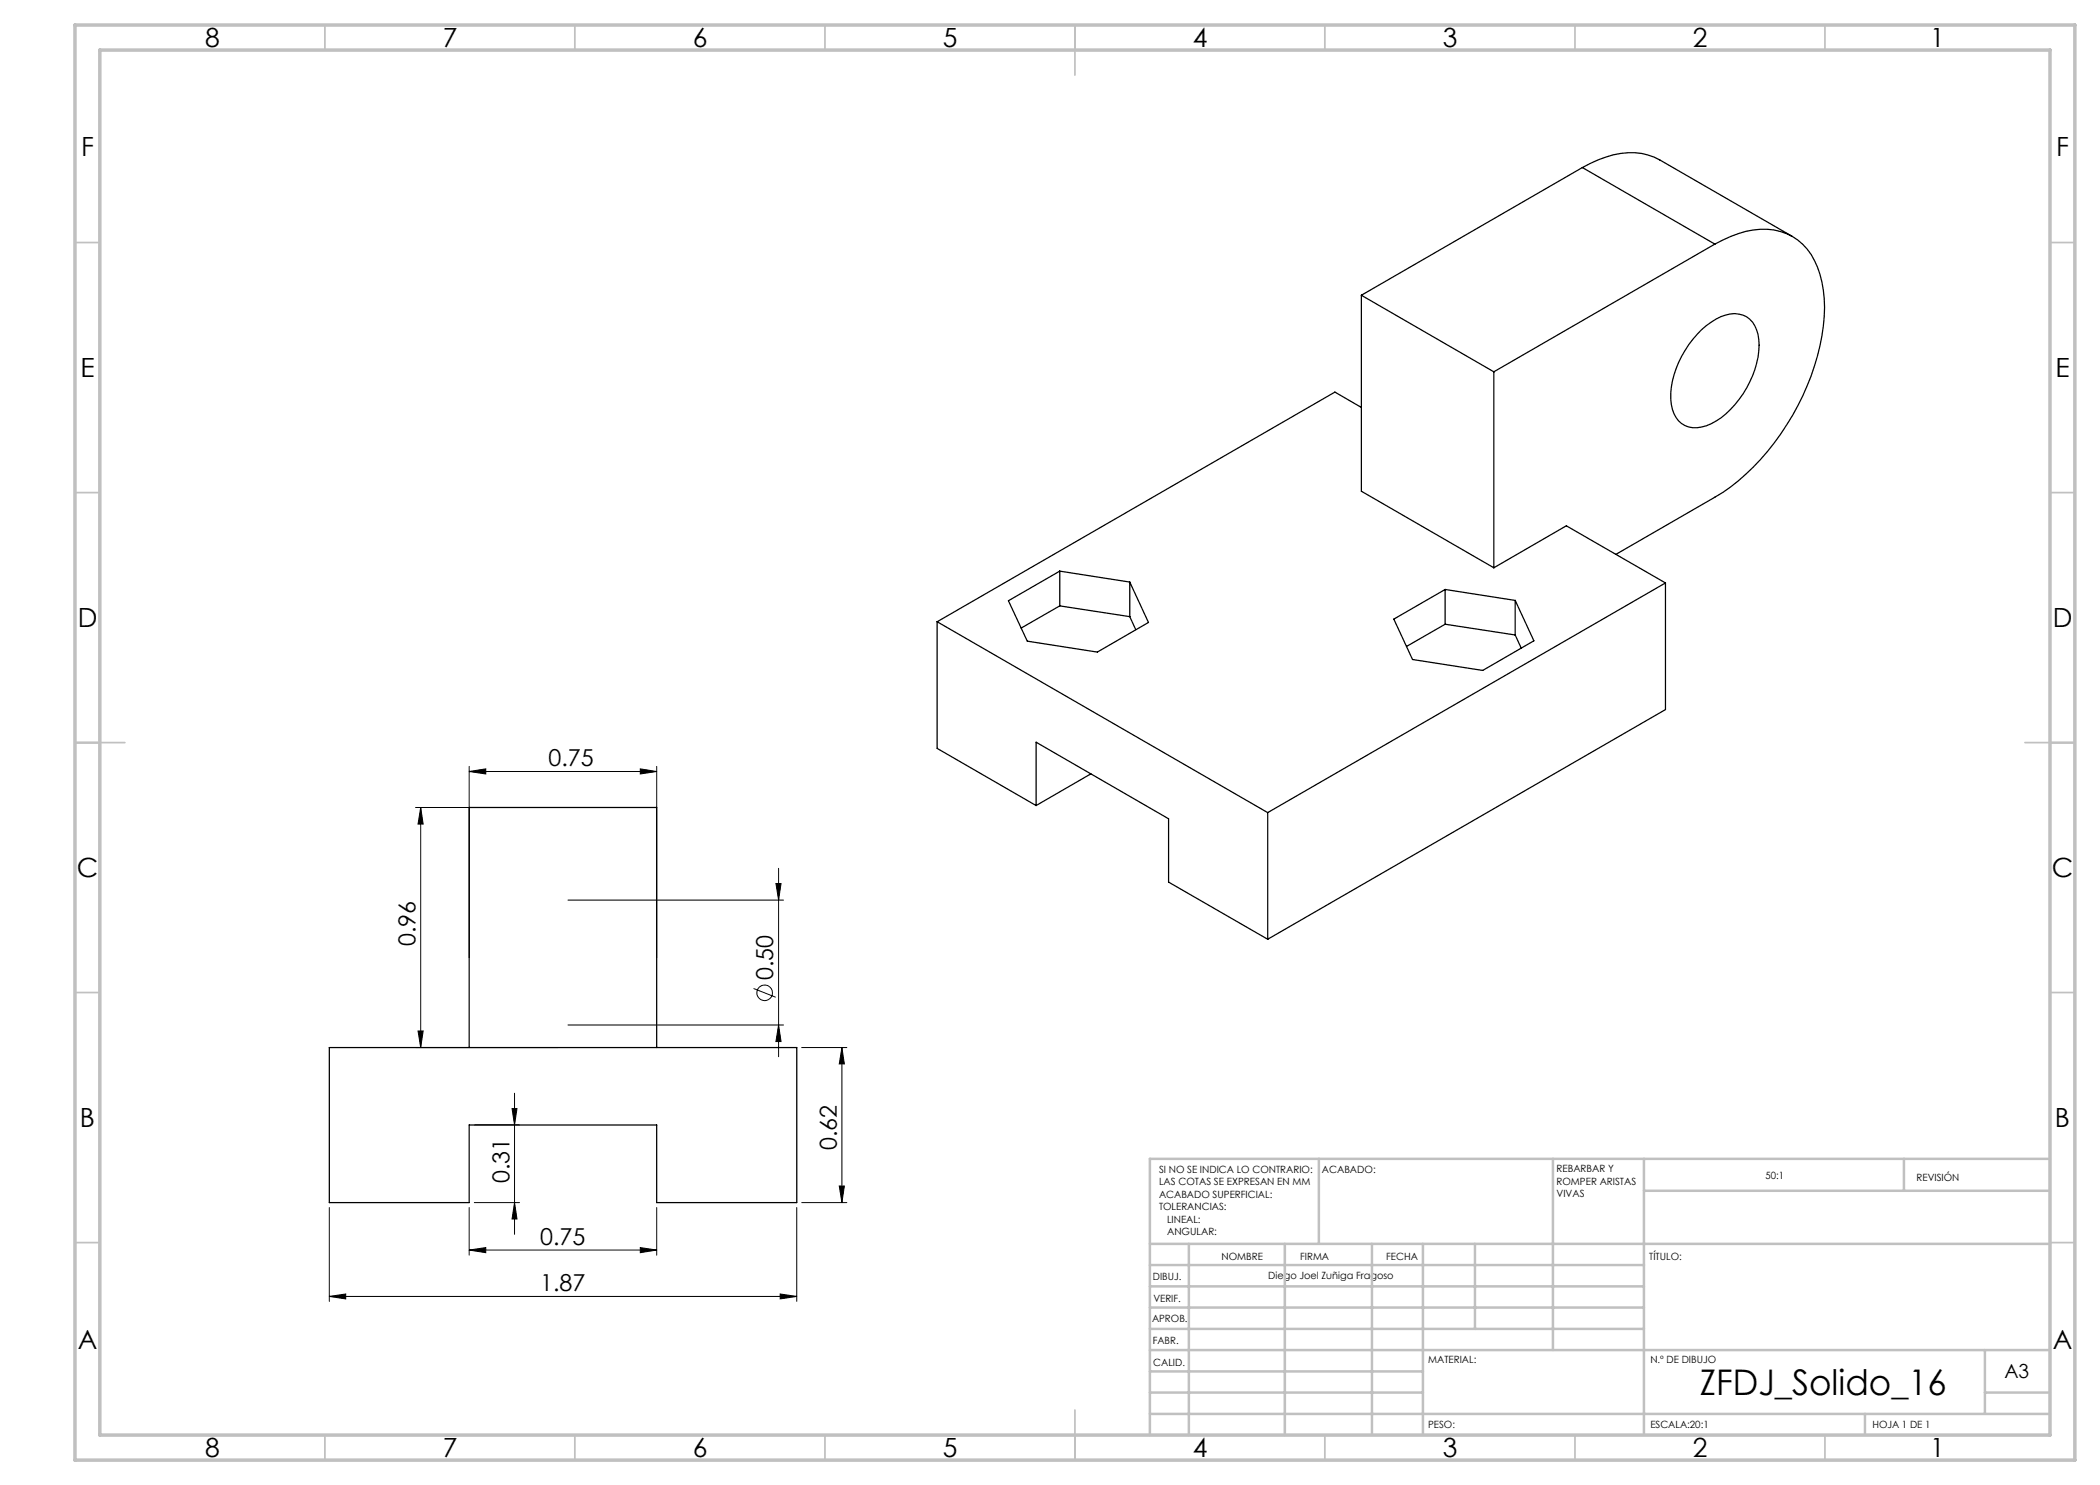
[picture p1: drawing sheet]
<svg xmlns="http://www.w3.org/2000/svg" width="420mm" height="297mm" viewBox="0 0 420 297" stroke-linecap="round" stroke-linejoin="round" font-family="sans-serif">
<g fill="none" stroke="#000" stroke-width=".25">
<path d="M316.5 33.5a18.2 18.2 0 0 1 11.8-2.8l2.5 .7 1.2 .6 26.5 15.3M316.5 33.5l26.5 15.3M316.5 33.5l-44.2 25.6M272.3 59.1v39.1l26.5 15.4M272.3 59.1l26.5 15.3M343 48.8a18.2 18.2 0 0 1 11.8-2.8 11.1 11.1 0 0 1 8.7 7.4 26.6 26.6 0 0 1 .5 15.7 50.1 50.1 0 0 1-19.4 29.4l-21.4 12.4M343 48.8l-44.2 25.6M298.8 74.4v39.2M340.3 65.9a10.8 10.8 0 0 1 6.7-3.2 4.8 4.8 0 0 1 4.6 4.2 17.3 17.3 0 0 1-3.8 13 13.4 13.4 0 0 1-7.5 5.5 4.7 4.7 0 0 1-5.8-3.6 15.8 15.8 0 0 1 2.5-11.7 20.8 20.8 0 0 1 3.3-4.2zM272.3 81.5l-5.3-3.1-79.6 46M211.9 114.2l-10.2 6 3.8 8 14 2.2 10.2-5.9-3.7-8.1M211.9 114.2l14.1 2.2"/>
<path d="M211.9 114.2v7M226 116.4v6.9M289 117.9l-10.2 5.9 3.7 8.1 14 2.2 10.3-5.9-3.8-8.1M289 117.9l14 2.2M289 117.9v6.9M298.8 113.6l14.5-8.4 19.8 11.4M333.1 116.6l-79.6 45.9M333.1 116.6v25.3l-79.6 46M187.4 124.4l66.1 38.1M187.4 124.4v25.3l19.8 11.4M211.9 121.2l-7.7 4.4M211.9 121.2l14.1 2.1"/>
<path d="M226 123.3l1.2 2.6M289 124.8l-7.7 4.5M289 124.8l14 2.2M303 127l1.2 2.6M303 120.1v6.9M218.2 154.8l-11 6.3M207.2 161.1v-12.7l26.5 15.4v12.6l19.8 11.5M253.5 162.5v25.4M65.9 209.5h93.4v31h-28v-15.5h-37.5v15.5h-27.9zM93.8 209.5v-48h37.5v48"/>
</g>
<g fill="none" stroke="#000" stroke-width=".2">
<path d="M93.8 154.3l3.4-.5v1zM93.8 153.3v38.2M93.8 154.3h37.5M128.1 153.8l3.2 .5-3.2 .5zM131.3 153.3v38.2M83.1 161.5h28.5M84.1 161.5v48M84.1 161.5l.5 3.3h-1zM155.2 176.7h1l-.5 3.3zM155.7 173.7v37.6M113.6 180h43.1M150.7 197.7l4.5 1.8"/>
<path d="M83.1 209.5h28.5M83.6 206.2h1l-.5 3.3zM102.9 218.6v28.3M113.6 205h43.1M155.7 205l.5 3.3h-1zM160.3 209.5h9.1M168.4 209.5v31M168.4 209.5l.5 3.3h-1zM94.9 225h9M102.4 221.7h1l-.5 3.3zM167.9 237.2h1l-.5 3.3zM65.9 259.3l3.2-.5v1z"/>
<path d="M65.9 241.5v18.8M65.9 259.3h93.4M93.8 250l3.4-.5v1zM93.8 241.5v9.5M93.8 250h37.5M94.9 240.5h9M102.9 240.5l.5 3.3h-1zM128.1 249.5l3.2 .5-3.2 .5zM131.3 241.5v9.5M156 258.8l3.3 .5-3.3 .5zM159.3 241.5v18.8M160.3 240.5h9.1"/>
<circle cx="152.9" cy="198.6" r="1.56"/>
</g>
<g fill="none" stroke="#c0c0c0" stroke-width=".35">
<path d="M65 5v5M115 5v5M165 5v5M215 5v10M265 5v5M315 5v5M365 5v5M15 48.5h5M410 48.5h5M15 98.5h5M410 98.5h5M15 148.5h10"/>
<path d="M405 148.5h10M15 198.5h5M410 198.5h5M15 248.5h5M410 248.5h5M65 287v5M115 287v5M165 287v5M215 282v10M265 287v5M315 287v5M365 287v5"/>
</g>
<g fill="none" stroke="#c0c0c0" stroke-width=".5">
<path d="M263.8 231.8v17M310.6 231.8v38.2M328.8 231.8v55.2M328.8 238.2h81.2M380.8 231.8v6.4M410 231.8h-180v55.2M230 248.8h180M230 257.3h98.8M230 253h98.8M237.8 248.8v38.2M257 248.8v38.2M274.4 248.8v38.2"/>
<path d="M284.6 248.8v38.2M295 248.8v17M230 265.8h98.8M230 261.5h98.8M230 278.5h54.6M230 274.3h54.6M230 270h180M397 278.5h13M397 270v12.8M230 282.8h180M373 282.8v4.2"/>
</g>
<path d="M15 5h400v287h-400zM20 10h390v277h-390z" fill="none" stroke="#c0c0c0" stroke-width=".7"/>
<g fill="#000">
<path d="M93.8 154.3l3.4-.5v1zM128.1 153.8l3.2 .5-3.2 .5zM65.9 259.3l3.2-.5v1zM156 258.8l3.3 .5-3.3 .5zM93.8 250l3.4-.5v1zM128.1 249.5l3.2 .5-3.2 .5z"/>
<path d="M84.1 161.5l.5 3.3h-1zM83.6 206.2h1l-.5 3.3zM168.4 209.5l.5 3.3h-1zM167.9 237.2h1l-.5 3.3z"/>
<path d="M155.7 205l.5 3.3h-1zM155.2 176.7h1l-.5 3.3zM102.9 240.5l.5 3.3h-1zM102.4 221.7h1l-.5 3.3z"/>
</g>
<text font-size="7.1" x="339.9" y="279">ZFDJ_Solido_16</text>
<g font-size="5.3">
<text x="41" y="9.5">8</text>
<text x="88.5" y="9.5">7</text>
<text x="138.5" y="9.5">6</text>
<text x="188.5" y="9.5">5</text>
<text x="238.5" y="9.5">4</text>
<text x="288.5" y="9.5">3</text>
<text x="338.5" y="9.5">2</text>
<text x="386" y="9.5">1</text>
<text x="16.2" y="31.2">F</text>
<text x="411.2" y="31.2">F</text>
<text x="16.1" y="75.5">E</text>
<text x="411.1" y="75.5">E</text>
<text x="15.5" y="125.5">D</text>
<text x="410.5" y="125.5">D</text>
<text x="15.4" y="175.5">C</text>
<text x="410.4" y="175.5">C</text>
<text x="16" y="225.5">B</text>
<text x="411" y="225.5">B</text>
<text x="15.5" y="269.7">A</text>
<text x="410.5" y="269.7">A</text>
<text x="41" y="291.5">8</text>
<text x="88.5" y="291.5">7</text>
<text x="138.5" y="291.5">6</text>
<text x="188.5" y="291.5">5</text>
<text x="238.5" y="291.5">4</text>
<text x="288.5" y="291.5">3</text>
<text x="338.5" y="291.5">2</text>
<text x="386" y="291.5">1</text>
</g>
<g font-size="4.7">
<text x="109.7" y="153.3">0.75</text>
<text x="83.1" y="189.2" transform="rotate(-90 83.1 189.2)">0.96</text>
<text x="154.7" y="196" transform="rotate(-90 154.7 196)">0.50</text>
<text x="167.4" y="230" transform="rotate(-90 167.4 230)">0.62</text>
<text x="101.9" y="236.7" transform="rotate(-90 101.9 236.7)">0.31</text>
<text x="108" y="249">0.75</text>
<text x="108" y="258.3">1.87</text>
</g>
<text font-size="3.9" x="400.9" y="275.5">A3</text>
<g font-size="2">
<text x="231.8" y="234.6">SI NO SE INDICA LO CONTRARIO:</text>
<text x="231.8" y="237.1">LAS COTAS SE EXPRESAN EN MM</text>
<text x="231.8" y="239.6">ACABADO SUPERFICIAL:</text>
<text x="264.4" y="234.6">ACABADO:</text>
<text x="311.3" y="234.5">REBARBAR Y</text>
<text x="311.3" y="237">ROMPER ARISTAS</text>
<text x="311.3" y="239.5">VIVAS</text>
<text x="353.1" y="235.8">50:1</text>
<text x="383.3" y="236.2">REVISIÓN</text>
<text x="231.8" y="242.1">TOLERANCIAS:</text>
<text x="233.4" y="244.6">LINEAL:</text>
<text x="233.4" y="247.1">ANGULAR:</text>
<text x="244.3" y="252">NOMBRE</text>
<text x="260" y="251.9">FIRMA</text>
<text x="277.2" y="251.9">FECHA</text>
<text x="329.9" y="251.9">TÍTULO:</text>
<text x="230.6" y="256.1">DIBUJ.</text>
<text x="253.7" y="255.9">Diego Joel Zuñiga Fragoso</text>
<text x="230.7" y="260.3">VERIF.</text>
<text x="230.4" y="264.4">APROB.</text>
<text x="230.5" y="268.8">FABR.</text>
<text x="230.7" y="273.1">CALID.</text>
<text x="285.6" y="272.5">MATERIAL:</text>
<text x="330.1" y="272.5">N.º DE DIBUJO</text>
<text x="285.6" y="285.5">PESO:</text>
<text x="330.1" y="285.6">ESCALA:20:1</text>
<text x="374.5" y="285.6">HOJA 1 DE 1</text>
</g>
</svg>
